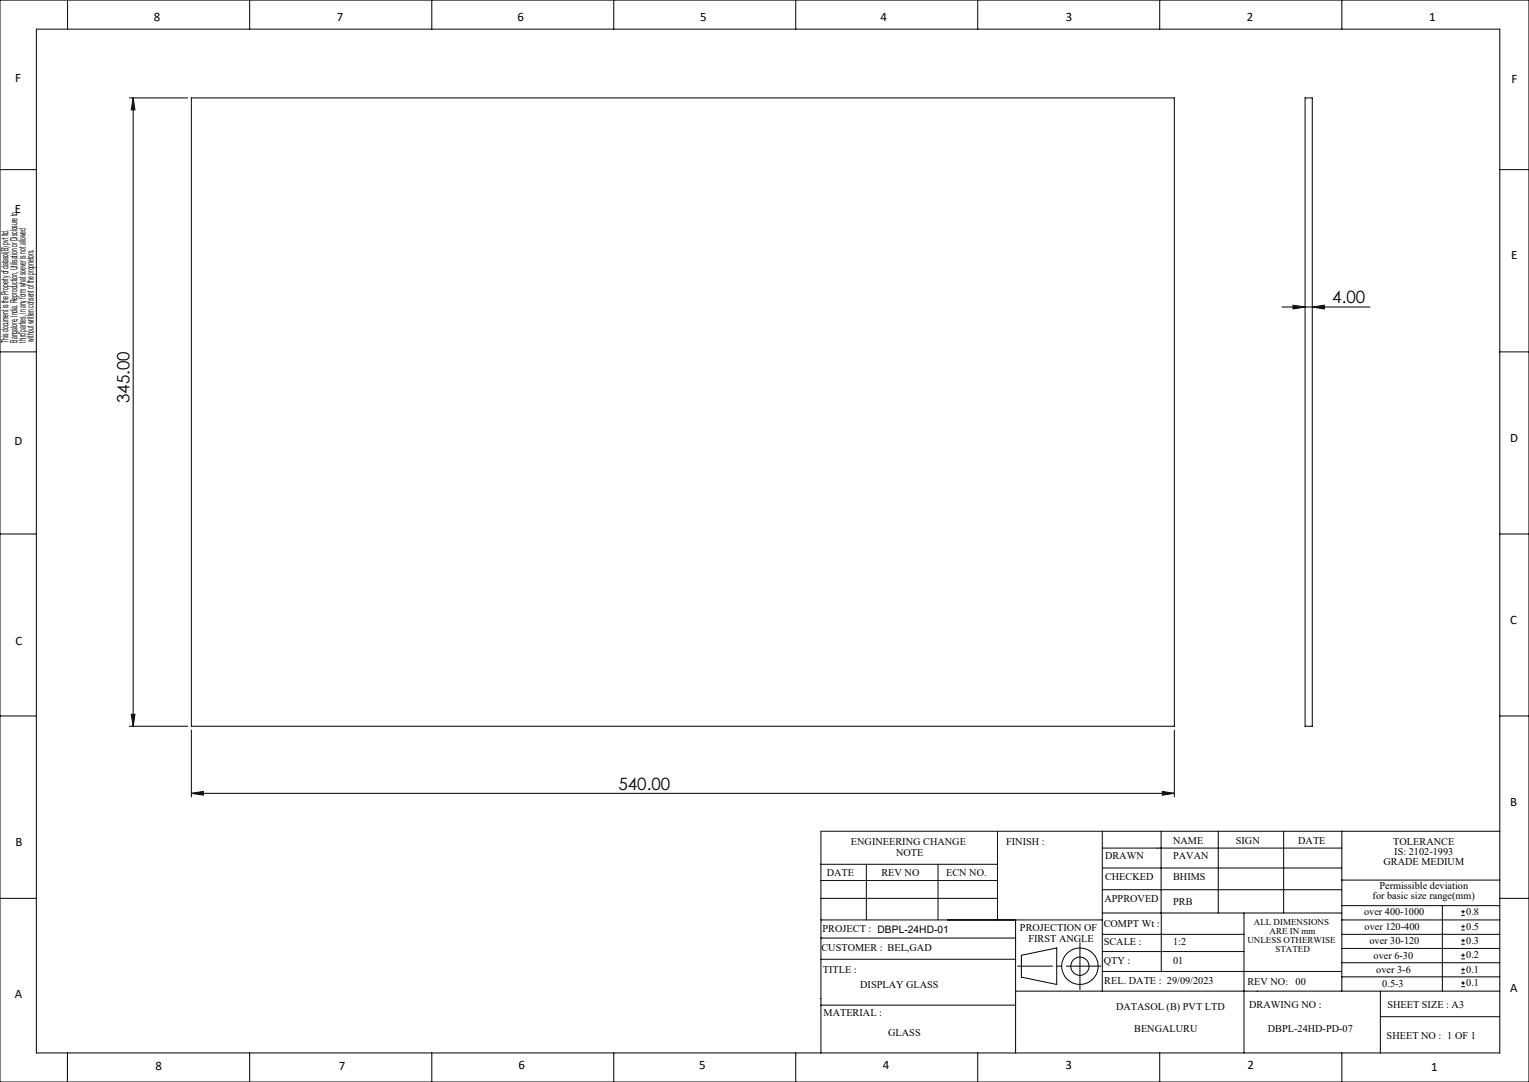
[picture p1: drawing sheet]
<svg xmlns="http://www.w3.org/2000/svg" width="420mm" height="297mm" viewBox="0 0 420 297" stroke-linecap="round" stroke-linejoin="round" font-family="sans-serif">
<g fill="none" stroke="#000" stroke-width=".27">
<path d="M0 0h420v297h-420zM10 8h402v281h-402zM18.6 0v7.9M68.6 0v8M118.6 0v8M168.6 0v8M218.6 0v8M268.6 0v8M318.6 0v8M368.6 0v8M35.6 26.9h16M36.6 26.9l.5 3.3h-1z"/>
<path d="M36.6 26.9v172.5M52.6 26.9h270v172.5h-270zM358.5 26.9h2v172.5h-2zM0 46.6h10M412 46.6h8M0 96.6h10M352.1 84.3h24.2M355.2 83.8l3.3 .5-3.3 .5zM360.5 84.3l3.3-.5v1zM412 96.6h8M0 146.6h10M412 146.6h8"/>
<path d="M0 196.5h10M35.6 199.4h16M36.1 196.1h1l-.5 3.3zM412 196.5h8M52.6 217.8l3.3-.6v1.1zM52.6 200.4v18.4M52.6 217.8h270M319.3 217.2l3.3 .6-3.3 .5zM322.6 200.4v18.4M225.5 237.2h48.5M225.5 228.2v60.8M274 228.2v24.3"/>
<path d="M302.8 232.8h65.8M302.8 238.3h65.8M318.9 228.2v22.4M334.6 228.2v22.4M352.6 228.2v22.4M368.6 228.2v43.9M412 228.2h-109.2v43.9M0 246.6h10M225.5 246.6h48.5M225.5 252.5h77.3M225.5 257.5h53.5M225.5 241.7h48.5"/>
<path d="M279 252.5v36.5M296.7 258.8v12.9M302.8 256.5h38.9M302.8 244.2h65.8M302.8 250.6h65.8M319 250.6v16.1M341.7 250.6v38.4M368.6 256.5h43.4M368.6 252.5h43.4M368.6 248.6h43.4M368.6 241.6h43.4M396.2 248.6v23.5"/>
<path d="M401.4 251.3h1M401.4 250.3h1M401.4 255.3h1M401.4 254.3h1M401.4 259.2h1M401.4 258.2h1M401.9 249.8v1M401.9 253.8v1M401.9 257.7v1M412 246.6h8M225.5 263.3h53.5M225.5 275.9h53.5"/>
<path d="M279 272.1h133M280.6 262.2l9.7-2v10l-9.7-2zM302.8 266.7h65.8M302.8 261.2h38.9M368.6 268.1h43.4M368.6 264.3h43.4M368.6 260.3h43.4M379.2 272.1v16.9M379.2 279.1h32.8M401.4 263.2h1M401.4 262.2h1M401.4 267.2h1"/>
<path d="M401.4 266.1h1M401.4 270.8h1M401.4 269.8h1M401.9 261.7v1M401.9 265.6v1M401.9 269.3v1M18.5 289v8M68.6 289v8M118.6 289v8M168.6 289v8M218.6 289v8M268.6 289v8"/>
<path d="M318.6 289v8M368.6 289v8"/>
<circle cx="296.6" cy="265.2" r="5"/>
<circle cx="296.6" cy="265.2" r="2.51"/>
</g>
<path d="M302.4 265.2h-22.9" fill="none" stroke="#000" stroke-width=".27" stroke-dasharray="15.2 1.3 1.3 1.3" stroke-dashoffset="5.7"/>
<path d="M238 237.2v15.3M257.7 237.2v15.3" fill="none" stroke="#080808" stroke-width=".27"/>
<path d="M225.5 228.2h77.3" fill="none" stroke="#0b0b0b" stroke-width=".27"/>
<g fill="#000">
<path d="M36.6 26.9l.5 3.3h-1zM36.1 196.1h1l-.5 3.3z"/>
<path d="M52.6 217.8l3.3-.6v1.1zM319.3 217.2l3.3 .6-3.3 .5zM355.2 83.8l3.3 .5-3.3 .5zM360.5 84.3l3.3-.5v1z"/>
</g>
<g font-size="4.7">
<text x="366" y="83.3">4.00</text>
<text x="35.6" y="110.6" transform="rotate(-90 35.6 110.6)">345.00</text>
<text x="169.9" y="216.7">540.00</text>
</g>
<g font-size="3.5">
<text x="42.3" y="5.6">8</text>
<text x="92.6" y="5.6">7</text>
<text x="142.1" y="5.6">6</text>
<text x="192.4" y="5.6">5</text>
<text x="241.9" y="5.6">4</text>
<text x="292.8" y="5.6">3</text>
<text x="342.5" y="5.6">2</text>
<text x="392.5" y="5.6">1</text>
<text x="4.2" y="22.5">F</text>
<text x="415.2" y="22.9">F</text>
<text x="4" y="58.3">E</text>
<text x="415.1" y="71.2">E</text>
<text x="4" y="122.2">D</text>
<text x="414.8" y="121.2">D</text>
<text x="414.9" y="171.3">C</text>
<text x="4.2" y="177.2">C</text>
<text x="414.9" y="221.2">B</text>
<text x="4.2" y="232.2">B</text>
<text x="4.1" y="273.8">A</text>
<text x="414.9" y="272.2">A</text>
<text x="42.7" y="293.8">8</text>
<text x="93.1" y="293.8">7</text>
<text x="142.4" y="293.4">6</text>
<text x="192.1" y="293.4">5</text>
<text x="242.5" y="293.4">4</text>
<text x="292.7" y="293.4">3</text>
<text x="342.6" y="293.4">2</text>
<text x="393.1" y="294.1">1</text>
</g>
<g font-size="2.8" fill="#0d0000">
<text x="233.7" y="232.1">ENGINEERING CHANGE</text>
<text x="246.1" y="234.9">NOTE</text>
</g>
<g font-size="2.8">
<text x="276.4" y="232.1">FINISH :</text>
<text x="322.2" y="231.6">NAME</text>
<text x="339.5" y="231.6">SIGN</text>
<text x="356.6" y="231.6">DATE</text>
<text x="382.7" y="231.9">TOLERANCE</text>
<text x="303.5" y="235.9">DRAWN</text>
<text x="322.2" y="235.9">PAVAN</text>
<text x="380" y="237.6">GRADE MEDIUM</text>
<text x="383" y="234.7">IS: 2102-1993</text>
<text x="242.1" y="240.6">REV NO</text>
<text x="303.5" y="241.7">CHECKED</text>
<text x="322.2" y="241.7">BHIMS</text>
<text x="378.9" y="244">Permissible deviation</text>
<text x="303.4" y="247.5">APPROVED</text>
<text x="322.2" y="248.5">PRB</text>
<text x="374.7" y="251.1">over 400-1000</text>
<text x="377" y="246.9">for basic size range(mm)</text>
<text x="402.8" y="251.1">0.8</text>
<text x="225.9" y="255.9">PROJECT : DBPL-24HD-01</text>
<text x="280.2" y="255.6">PROJECTION OF</text>
<text x="303.2" y="254.5">COMPT Wt :</text>
<text x="374.8" y="255.3">over 120-400</text>
<text x="402.8" y="255.2">0.5</text>
<text x="225.6" y="261">CUSTOMER : BEL,GAD</text>
<text x="282.5" y="258.5">FIRST ANGLE</text>
<text x="303.2" y="259.3">SCALE :</text>
<text x="322.2" y="259.3">1:2</text>
<text x="376.2" y="259.1">over 30-120</text>
<text x="377.3" y="263.2">over 6-30</text>
<text x="402.8" y="259.1">0.3</text>
<text x="402.8" y="263.1">0.2</text>
<text x="226" y="267">TITLE :</text>
<text x="303.2" y="264.5">QTY :</text>
<text x="322.2" y="264.5">01</text>
<text x="378.1" y="267.2">over 3-6</text>
<text x="402.8" y="267">0.1</text>
<text x="236.3" y="271.3">DISPLAY GLASS</text>
<text x="303.3" y="270.2">REL. DATE : 29/09/2023</text>
<text x="342.7" y="270.3">REV NO:</text>
<text x="355.9" y="270.3">00</text>
<text x="379.7" y="270.9">0.5-3</text>
<text x="402.8" y="270.7">0.1</text>
<text x="226.2" y="278.8">MATERIAL :</text>
<text x="306.6" y="277.2">DATASOL (B) PVT LTD</text>
<text x="343.1" y="276.7">DRAWING NO :</text>
<text x="381.1" y="276.7">SHEET SIZE : A3</text>
<text x="244" y="284.3">GLASS</text>
<text x="311.6" y="283.3">BENGALURU</text>
<text x="348.3" y="283.3">DBPL-24HD-PD-07</text>
<text x="380.9" y="285.2">SHEET NO : 1 OF 1</text>
</g>
<g font-size="2.8" fill="#060606">
<text x="227.1" y="240.6">DATE</text>
<text x="259.9" y="240.6">ECN NO.</text>
</g>
<text font-size="2.7" fill="#030303" x="2.4" y="94.1" transform="rotate(-90 2.4 94.1)">This document is the Property of datasol(B) pvt ltd.</text>
<text font-size="2.7" fill="#000204" x="4.8" y="94.1" transform="rotate(-90 4.8 94.1)">Bangalore, India. Reproduction, Utilisation or Disclosure to</text>
<text font-size="2.7" fill="#000b15" x="7.1" y="94.1" transform="rotate(-90 7.1 94.1)">third parties, in any form what soever is not allowed</text>
<text font-size="2.7" fill="#00060d" x="9.3" y="93.8" transform="rotate(-90 9.3 93.8)">without written consent of the proprietors.</text>
<g font-size="2.5">
<text x="344.4" y="253.9">ALL DIMENSIONS</text>
<text x="348.8" y="256.3">ARE IN mm</text>
<text x="342.7" y="258.8">UNLESS OTHERWISE</text>
<text x="350.3" y="261.3">STATED</text>
</g>
</svg>
